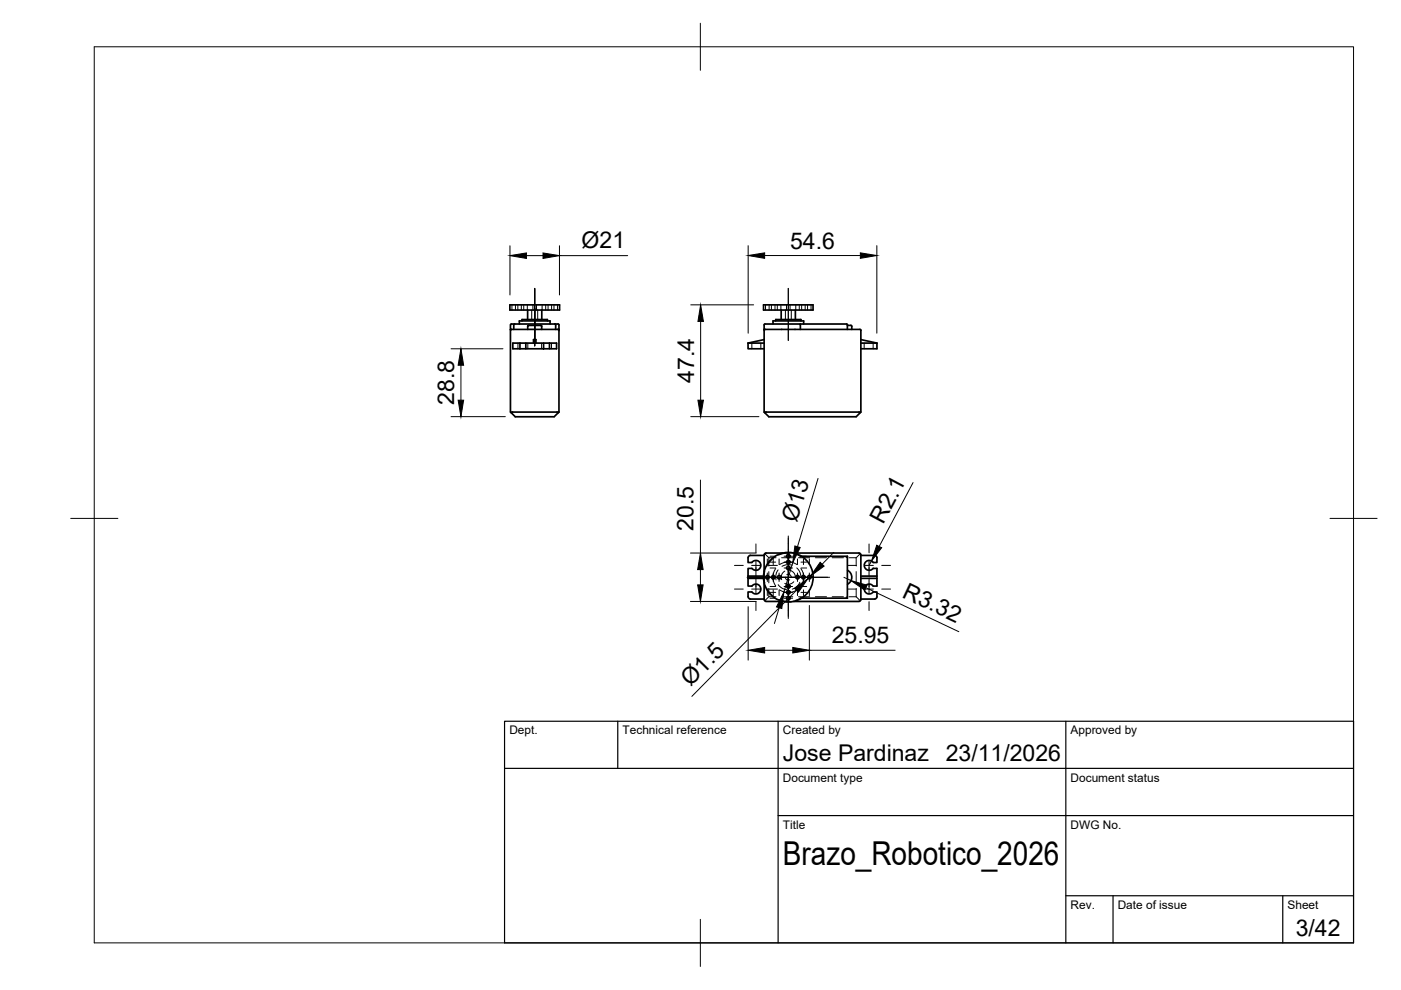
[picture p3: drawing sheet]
<svg xmlns="http://www.w3.org/2000/svg" width="297mm" height="210mm" viewBox="0 0 297 210" stroke-linecap="round" stroke-linejoin="round" font-family="sans-serif">
<!-- layer: Visible -->
<g fill="none" stroke="#000" stroke-width=".36">
<path d="M108.1 64.6h10.5v1.1h-10.5zM108.2 69.8h.2M108.2 69.8v17.6l.2 .1M108.4 69.8h9.9M108.4 69.8l-.2 .2M109.1 68.7h-.8l-.1 1.1M109.1 68.7h8.5M109.1 68.7l-.2 .2v.9M110.1 68.7v-.7h6.5v.7M110.2 73.9h1.3M110.2 72.7h1.3M110.2 72.7h-1.5v1.2h1.5"/>
<path d="M110.2 72.7v1.2M110.7 68v-.3h5.4v.3M111.5 72.7h3.8v1.2h-3.8zM111.9 65.7v2M111.9 69.8v-.7l.2-.1h2.6l.2 .1v.7M113.1 72.7v-.7h.5v.7M114.9 65.7v2M115.3 73.9h1.2M115.3 72.7h1.2M116.5 72.7h1.5v1.2h-1.5zM117.6 68.7h.9v1.1M117.6 68.7l.2 .2v.9"/>
<path d="M118.3 69.8h.2M118.3 69.8l.2 .2M118.5 69.8v17.6l-1 1h-8.3l-.8-.9M158.6 72.7h3.4M158.6 72.7v1.2h3.4M161.9 64.6h10.5v1.1h-10.5zM162 69.8v-.9l.2-.2h7.5v1.1M162 69.8h.2M162 69.8l.1 17.7M162 72l-3.4 .7M162.2 69.8h20.1l.2 .2M162.2 69.8l-.2 .2"/>
<path d="M163.9 68.7v-.7h6.5v.7M164.5 68v-.3h5.3v.3M165.6 65.7v2M168.6 65.7v2M169.7 68.7h9.8l.2 .2v.9M179.7 69h.7M180.4 69l.2 .2v.6M182.5 72.7h3.4M182.5 70.1v17.3l-1 1h-18.5l-.9-.9M182.5 72l3.4 .7M185.9 72.7v1.2h-3.4M108.6 87.4l9.5-.1 .3 .2"/>
<path d="M108.6 87.3l-.2 .2M162.1 87.5l.3-.2 20 .2M158.6 118.3v1h.8M159.1 117.8h2.9M159.1 117.7l-.4 .3-.1 .2M159.4 119.2a1.05 1.05 0 0 1 1.6-.1 1.05 1.05 0 0 1 0 1.5 1.05 1.05 0 0 1-1.6-.1M166 117.3h-3.6l-.3 .2-.1 3.8M167.5 119.2h-.7M168.3 117.3h14l.2 .3v9.5l-.4 .4M169.9 118h9.8M179.7 118l-.2 .1M179.7 118v8.8"/>
<path d="M182.5 117.8h2.9M185.4 117.7l.5 .3v1.3l-.8-.1a1.05 1.05 0 0 0-1.5-.1 1.05 1.05 0 0 0 0 1.5 1.05 1.05 0 0 0 1.5-.1M158.6 122.6v1.7h.8M158.6 122.6h3.3M158.6 122.1h3.3M158.6 122.1v.5M158.6 126.5l.3 .4 .2 .1h2.9M159.4 120.5h-.8v1.6M159.4 125.5h-.8v1M159.4 124.3a1.05 1.05 0 0 1 1.6-.2 1.05 1.05 0 0 1 0 1.6 1.05 1.05 0 0 1-1.6-.2M162 123.5v3.6l.4 .4M162.4 127.5h3.6"/>
<path d="M163.9 122v.8M167.5 125.6h-.7M168.3 127.5h13.8M169.9 126.8h9.8M170.4 122v.8M179.5 126.6l.2 .2M179.7 120.9a1.66 1.66 0 0 1 .9 1.5 1.66 1.66 0 0 1-.9 1.5M182.5 122.6h3.4M182.5 122.1h3.4M185.1 120.5h.8v3.8h-.8a1.05 1.05 0 0 0-1.5-.2 1.05 1.05 0 0 0 0 1.6 1.05 1.05 0 0 0 1.5-.2h.8v1l-.2 .4-3.2 .1"/>
<circle cx="167.1" cy="117.9" r=".37"/>
<circle cx="167.1" cy="119.2" r=".37"/>
<circle cx="162.7" cy="122.4" r=".37"/>
<circle cx="163.9" cy="122.4" r=".37"/>
<circle cx="165.2" cy="122.4" r=".37"/>
<circle cx="167.1" cy="122.4" r="5.3"/>
<circle cx="167.1" cy="125.6" r=".37"/>
<circle cx="167.1" cy="126.8" r=".37"/>
<circle cx="167.1" cy="124.3" r=".37"/>
<circle cx="167.1" cy="120.4" r=".37"/>
<circle cx="169.1" cy="122.4" r=".37"/>
<circle cx="170.3" cy="122.4" r=".37"/>
<circle cx="171.6" cy="122.4" r=".37"/>
</g>
<!-- layer: Hidden -->
<g fill="none" stroke="#000" stroke-width=".21">
<path d="M108.5 64.6v1.1M109.3 64.6v1.1M109.8 64.6v1.1M109.8 72.7v1.2M110.5 64.6v1.1M111 64.6v1.1M111.8 64.6v1.1M111.9 72.7v1.2M112 69.8h1.4M112.7 65.7v2M113 64.6v1.1M113.7 64.6v1.1"/>
<path d="M114 65.7v2M114.8 72.7v1.2M114.9 64.6v1.1M115.7 64.6v1.1M116.2 64.6v1.1M116.9 72.7v1.2M116.9 64.6v1.1M117.5 64.6v1.1M118.2 64.6v1.1M159.4 72.7v1.2M161.3 72.7v1.2M162.3 64.6v1.1"/>
<path d="M163.1 64.6v1.1M163.6 64.6v1.1M164.3 64.6v1.1M164.8 64.6v1.1M165.6 64.6v1.1M166.5 65.7v2M166.8 64.6v1.1M167.5 64.6v1.1M167.8 65.7v2M168.7 64.6v1.1M169.5 64.6v1.1M170 64.6v1.1"/>
<path d="M170.7 64.6v1.1M171.2 64.6v1.1M172 64.6v1.1M183.2 72.7v1.2M185.1 72.7v1.2M162.1 117.4l.9 .9M164.1 118.3l-.9 .8-.6 1M164.5 118.3h-1.5v1.7M165.7 118.3h2.4M166 117.3h2.3M166.8 119.2l-1.5 .5M167.4 117.3l-1.5 .1-.8 .3"/>
<path d="M167.5 119.2l1.5 .5M168 119.8h-.4a2.66 2.66 0 0 0-1.8 .3M168.6 117.5l1.1 .5M169.3 118.3h2.4M169.7 118v.1M169.7 118h.2M172.9 118.3h2.3M176.4 118.3h2.4M180 118.3h1.5v1.7M182.4 117.4l-.9 .9M161.9 122.1h.1M161.9 122.6h.1"/>
<path d="M162 121.3v2.2M162.2 121.2l-.2 .9 .2 1.5M162.6 124.7l.6 1 .9 .8M163 124.8v1.7h1.5M163 121.2v2.4M163 126.5l-.9 .9M163.9 122.8l.2 .9 .4 .5M164.5 120.6l-.4 .5-.2 .9M165 120.8l-.5 1.1v1.1M165 124l.8 .7 1.1 .3M165.1 127.1l.8 .3 1.5 .1M165.3 125.1l1.5 .5"/>
<path d="M165.7 126.5h2.4M166 127.5h2.3M166.4 121.1a1.48 1.48 0 0 0-.7 1.8M166.5 122.4a.62 .62 0 0 0 .9 .5M166.8 121.8a.65 .65 0 0 1 1 .6M167.4 120.9a1.47 1.47 0 0 1 1.2 1.5M168.3 123.3a1.51 1.51 0 0 1-1.9 .4M168.9 120.4l.3 .3a2.73 2.73 0 0 1 .6 1.7M169 125.1l-1.5 .5M169.3 126.5h2.4M169.6 123.5l-.8 .9-.8 .5M169.7 126.6v.2"/>
<path d="M169.7 126.8l-1.1 .5M169.7 126.8h.2M169.8 120.6l.6 1.4M170.4 122.8l-.6 1.4M172.9 126.5h2.3M176.4 126.5h2.4M180 126.5h1.5M181.5 121.2v2.4M181.5 124.8v1.7M181.5 126.5l.9 .9"/>
</g>
<!-- layer: BORDER -->
<path d="M20 9.9h267v190h-267zM148.5 4.9v10M15 109.9h10M282 109.9h10M148.5 194.9v10" fill="none" stroke="#000" stroke-width=".21"/>
<!-- layer: TITLEBLOCK -->
<path d="M107 152.9h180v47h-180zM131 152.9v10M165 152.9v47M226 152.9v47M107 162.9h180M165 172.9h122M226 189.9h61M236 189.9v10M272 189.9v10" fill="none" stroke="#000" stroke-width=".25"/>
<!-- layer: Smart Centers -->
<g fill="none" stroke="#000" stroke-width=".21">
<path d="M113.4 61.1v12.2M167.1 61.1v11.1M155.7 119.9h1.9M159.4 119.9h1.8M160.3 115.3v1.9M160.3 119v3.2M162.7 118.5v1.2M162.9 119.9h1.9M163.3 119.2h1.2M163.3 117.9h1.2M163.9 118.5v1.2M165.2 118.5v1.2"/>
<path d="M166.2 119.2h1.8M166.2 117.9h1.8M167.1 113.6v17.5M169.1 118.5v1.2M169.8 119.2h1.2M169.8 117.9h1.2M170.3 118.5v1.2M171.6 118.5v1.2M179.7 119.9h1.9M183.4 119.9h1.8M184.3 115.3v1.9M184.3 119v3.2"/>
<path d="M186.9 119.9h1.9M155.7 124.9h1.9M158.4 122.4h17.5M159.4 124.9h1.8M160.3 122.6v3.2M160.3 127.6v1.8M162.7 121.5v1.8M162.7 125.1v1.2M162.9 124.9h1.9M163.3 120.4h1.2M163.3 126.8h1.2M163.3 125.6h1.2"/>
<path d="M163.3 124.3h1.2M163.9 121.5v1.8M163.9 125.1v1.2M165.2 121.5v1.8M165.2 125.1v1.2M166.2 120.4h1.8M166.2 126.8h1.8M166.2 125.6h1.8M166.2 124.3h1.8M169.1 121.5v1.8M169.1 125.1v1.2M169.8 120.4h1.2"/>
<path d="M169.8 126.8h1.2M169.8 125.6h1.2M169.8 124.3h1.2M170.3 121.5v1.8M170.3 125.1v1.2M171.6 121.5v1.8M171.6 125.1v1.2M179.7 124.9h1.9M183.4 124.9h1.8M184.3 122.6v3.2M184.3 127.6v1.8M186.9 124.9h1.9"/>
</g>
<!-- layer: FD_Dimensions -->
<g fill="none" stroke="#000" stroke-width=".21">
<path d="M108.1 52.1v10.4M111.6 54.2h3.5M118.6 52.1v10.4M118.6 54.2h14.5M158.6 52.1v18.5M162.1 54.2h20.3M185.9 52.1v18.5M95.6 73.9h11M97.7 77.4v7.5M146.5 64.6h13.3M148.5 68.1v16.8M95.6 88.3h11.5"/>
<path d="M146.5 88.3h14.4M146.4 117.3h13.9M148.5 101.8v15.5M168.1 119.3l-1.9 6.2M173.4 101.4l-4.3 14.5M176.8 117.1l-2.5 2.5M184.8 119l-.5 .9M193.6 102.3l-7.2 13.6M146.4 127.5h13.9M148.5 120.8v3.2M158.6 128.6v11.4M162.1 137.9h6"/>
<path d="M165.2 128.9l-1 3.3M168.9 125.2l-22.2 22.5M171.6 128.4v11.6M171.6 137.9h18.2M171.9 122.1l-.6 .6M178.9 122.4l1.5 .7M183.6 124.6l19.7 9.3"/>
</g>
<g fill="#000" stroke="#000" stroke-width=".21">
<path d="M108.1 54.2l3.5-.6v1.2zM115.1 53.6l3.5 .6-3.5 .6zM158.6 54.2l3.5-.6v1.2zM182.4 53.6l3.5 .6-3.5 .6zM97.7 73.9l.6 3.5h-1.2zM148.5 64.6l.6 3.5h-1.1zM97.1 84.9h1.2l-.6 3.4zM148 84.9h1.1l-.6 3.4zM168.5 115.8l1.2 .3-1.6 3.2zM173.9 119.2l.8 .8-2.8 2.1zM185.9 115.6l1 .5-2.1 2.9zM147.9 124h1.2l-.6 3.5z"/>
<path d="M148.5 117.3l.6 3.5h-1.2zM158.6 137.9l3.5-.6v1.1zM166.2 125.5l-.4 3.5-1.2-.3zM168.1 137.3l3.5 .6-3.5 .5zM168.4 124.7l2.9-2-2 2.9zM180.4 123.1l3.4 1-.5 1z"/>
</g>
<text font-size="7" x="166" y="183.4">Brazo_Robotico_2026</text>
<g font-size="4.9">
<text x="123.3" y="52.7">Ø21</text>
<text x="167.5" y="52.7">54.6</text>
<text x="147.2" y="81.2" transform="rotate(-90 147.2 81.2)">47.4</text>
<text x="96.3" y="85.9" transform="rotate(-90 96.3 85.9)">28.8</text>
<text x="147" y="112.5" transform="rotate(-90 147 112.5)">20.5</text>
<text x="169" y="111" transform="rotate(-73 169 111)">Ø13</text>
<text x="187.3" y="111.2" transform="rotate(-62 187.3 111.2)">R2.1</text>
<text x="191.1" y="126.5" transform="rotate(25 191.1 126.5)">R3.32</text>
<text x="176.3" y="136.4">25.95</text>
<text x="146.4" y="145.7" transform="rotate(-45 146.4 145.7)">Ø1.5</text>
<text x="166" y="161.4">Jose Pardinaz</text>
<text x="200.5" y="161.4">23/11/2026</text>
<text x="274.7" y="198.6">3/42</text>
</g>
<g font-size="2.5">
<text x="108" y="155.7">Dept.</text>
<text x="132" y="155.7">Technical reference</text>
<text x="166" y="155.7">Created by</text>
<text x="227" y="155.7">Approved by</text>
<text x="166" y="165.7">Document type</text>
<text x="227" y="165.7">Document status</text>
<text x="166" y="175.7">Title</text>
<text x="227" y="175.7">DWG No.</text>
<text x="227" y="192.7">Rev.</text>
<text x="237" y="192.7">Date of issue</text>
<text x="273" y="192.7">Sheet</text>
</g>
</svg>
